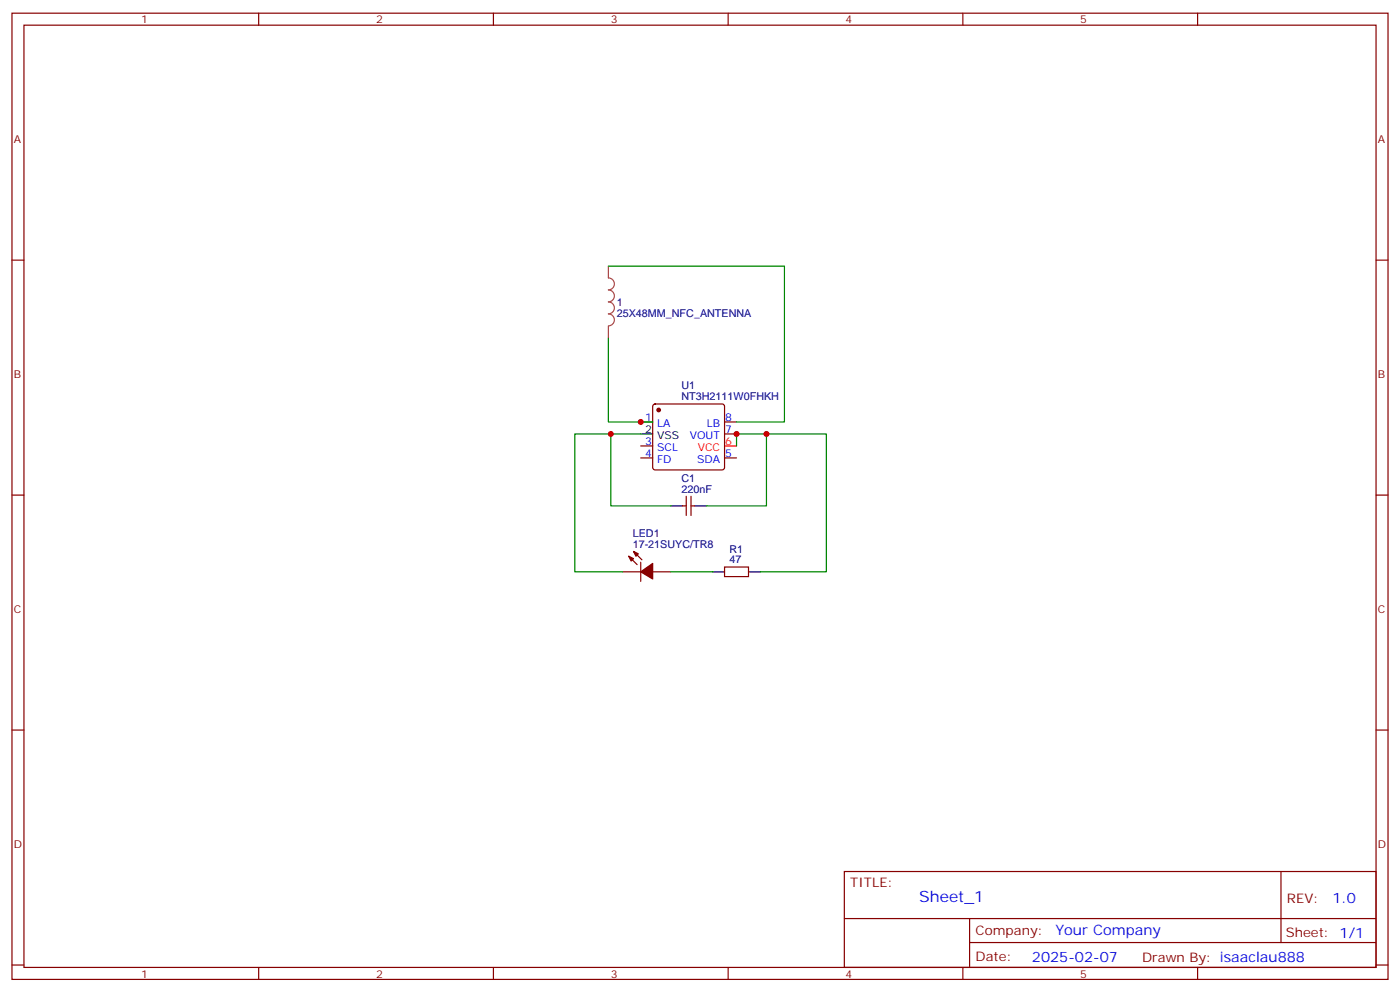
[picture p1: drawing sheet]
<svg xmlns="http://www.w3.org/2000/svg" width="412mm" height="292mm" viewBox="0 0 412 292" stroke-linecap="round" stroke-linejoin="round" font-family="sans-serif">
<g fill="none" stroke="#870000" stroke-width=".35">
<path d="M3.5 3.9h405.4v284.3h-405.4zM7.1 7.4h398.2v277.3h-398.2zM76.2 3.9v3.5M145.3 3.9v3.5M214.5 3.9v3.5M283.6 3.9v3.5M352.8 3.9v3.5M3.5 76.6h3.6M405.3 76.6h3.6M192.5 119.1l.5-.2h19.7l.5 .2 .2 .5v18l-.2 .5-.5 .2h-19.7l-.5-.2-.2-.5v-18zM188.7 124.2h3.6M188.7 134.8h3.6"/>
<path d="M188.7 131.2h3.6M213.4 124.2h3.6M213.4 127.7h3.6M213.4 134.8h3.6M3.5 145.7h3.6M201.1 148.9h1M202.1 146v5.7M203.6 146v5.7M203.6 148.9h1M405.3 145.7h3.6M183.4 168.3h5.3M185.2 163.7l2.5 2.5"/>
<path d="M186.6 162.3l2.5 2.4M188.7 165.5v5.6M192.3 168.3h5.3M213.4 166.9h7.1v2.8h-7.1zM3.5 214.8h3.6M405.3 214.8h3.6M248.7 256.5h156.6v28.2h-156.6zM377.3 256.5v20.9M248.7 270.3h156.5M285.6 277.4h119.6M285.6 270.3v14.1M3.5 284h3.6"/>
<path d="M76.2 284.7v3.5M145.3 284.7v3.5M214.5 284.7v3.5M283.6 284.7v3.5M352.8 284.7v3.5M405.3 284h3.6"/>
</g>
<path d="M213.4 131.2h3.6" fill="none" stroke="#f00" stroke-width=".35"/>
<path d="M188.7 127.7h3.6M197.6 148.9h3.5M204.6 148.9h3.5M209.9 168.3h3.5M220.5 168.3h3.5" fill="none" stroke="#000" stroke-width=".35"/>
<g fill="#870000" stroke="#870000" stroke-width=".35">
<path d="M185.2 163.7l1.4 .7-.7 .7z"/>
<path d="M186.6 162.3l1.4 .7-.7 .7z"/>
<path d="M188.7 168.3l3.6-2.5v4.6z"/>
<circle cx="194" cy="120.7" r=".53"/>
</g>
<path d="M179.2 78.3v3.5a1.76 1.76 0 0 1 1.8 1.8 1.76 1.76 0 0 1-1.8 1.7 1.76 1.76 0 0 1 1.8 1.8 1.76 1.76 0 0 1-1.8 1.7 1.76 1.76 0 0 1 1.8 1.8 1.76 1.76 0 0 1-1.8 1.8 1.76 1.76 0 0 1 1.8 1.7 1.76 1.76 0 0 1-1.8 1.8M179.2 96v3.5" fill="none" stroke="#a64a4a" stroke-width=".35"/>
<path d="M179.2 78.3h51.9v45.9h-14.1M179.2 99.5v24.7h13.1M179.9 127.7h-10.6v40.6h14.1M188.7 127.7h-8.8v21.2h17.7M217 131.2v-3.5h8.8v21.2h-17.7M225.8 127.7h17.6v40.6h-19.4M197.6 168.3h12.3" fill="none" stroke="#008700" stroke-width=".35"/>
<g fill="#c00">
<circle cx="188.7" cy="124.2" r=".88"/>
<circle cx="217" cy="127.7" r=".88"/>
<circle cx="225.8" cy="127.7" r=".88"/>
<circle cx="179.9" cy="127.7" r=".88"/>
</g>
<text font-size="4.6" fill="#00f" x="270.8" y="265.5">Sheet_1</text>
<g font-size="4.2" fill="#00f">
<text x="392.5" y="265.7">1.0</text>
<text x="310.9" y="275.3">Your Company</text>
<text x="304" y="283.1">2025-02-07</text>
</g>
<g font-size="3.9" fill="#800">
<text x="250.5" y="261.1">TITLE:</text>
<text x="379.1" y="265.7">REV:</text>
<text x="287.4" y="275.3">Company:</text>
<text x="378.7" y="275.9">Sheet: 1/1</text>
<text x="287.4" y="282.9">Date:</text>
<text x="336.4" y="283">Drawn By: isaaclau888</text>
</g>
<g font-size="3.2" fill="#800">
<text x="41.6" y="6.9">1</text>
<text x="110.8" y="6.9">2</text>
<text x="179.9" y="6.9">3</text>
<text x="249.1" y="6.9">4</text>
<text x="318.2" y="6.9">5</text>
<text x="4.1" y="42">A</text>
<text x="405.9" y="42">A</text>
<text x="4.1" y="111.1">B</text>
<text x="405.9" y="111.1">B</text>
<text x="4.1" y="180.3">C</text>
<text x="405.9" y="180.3">C</text>
<text x="4.1" y="249.4">D</text>
<text x="405.9" y="249.4">D</text>
<text x="41.6" y="287.7">1</text>
<text x="110.8" y="287.7">2</text>
<text x="179.9" y="287.7">3</text>
<text x="249.1" y="287.7">4</text>
<text x="318.2" y="287.7">5</text>
</g>
<g font-size="3.2" fill="#000080">
<text x="181.7" y="90">1</text>
<text x="181.7" y="93.2">25X48MM_NFC_ANTENNA</text>
<text x="200.7" y="117.8">NT3H2111W0FHKH</text>
<text x="200.7" y="114.6">U1</text>
<text x="200.7" y="141.8">C1</text>
<text x="200.7" y="145">220nF</text>
<text x="186.4" y="161.2">17-21SUYC/TR8</text>
<text x="186.4" y="158">LED1</text>
<text x="214.9" y="165.8">47</text>
<text x="214.9" y="162.6">R1</text>
</g>
<g font-size="3.2" fill="#00f">
<text x="190.1" y="123.8">1</text>
<text x="193.6" y="125.6">LA</text>
<text x="208.2" y="125.6">LB</text>
<text x="213.6" y="123.8">8</text>
<text x="190.1" y="130.9">3</text>
<text x="203.2" y="129.1">VOUT</text>
<text x="213.6" y="127.4">7</text>
<text x="190.1" y="134.4">4</text>
<text x="193.6" y="136.2">FD</text>
<text x="193.6" y="132.6">SCL</text>
<text x="205.3" y="136.2">SDA</text>
<text x="213.6" y="134.4">5</text>
</g>
<g font-size="3.2">
<text x="190.1" y="127.4">2</text>
<text x="193.6" y="129.1">VSS</text>
</g>
<g font-size="3.2" fill="#f00">
<text x="213.6" y="130.9">6</text>
<text x="205.5" y="132.6">VCC</text>
</g>
</svg>
